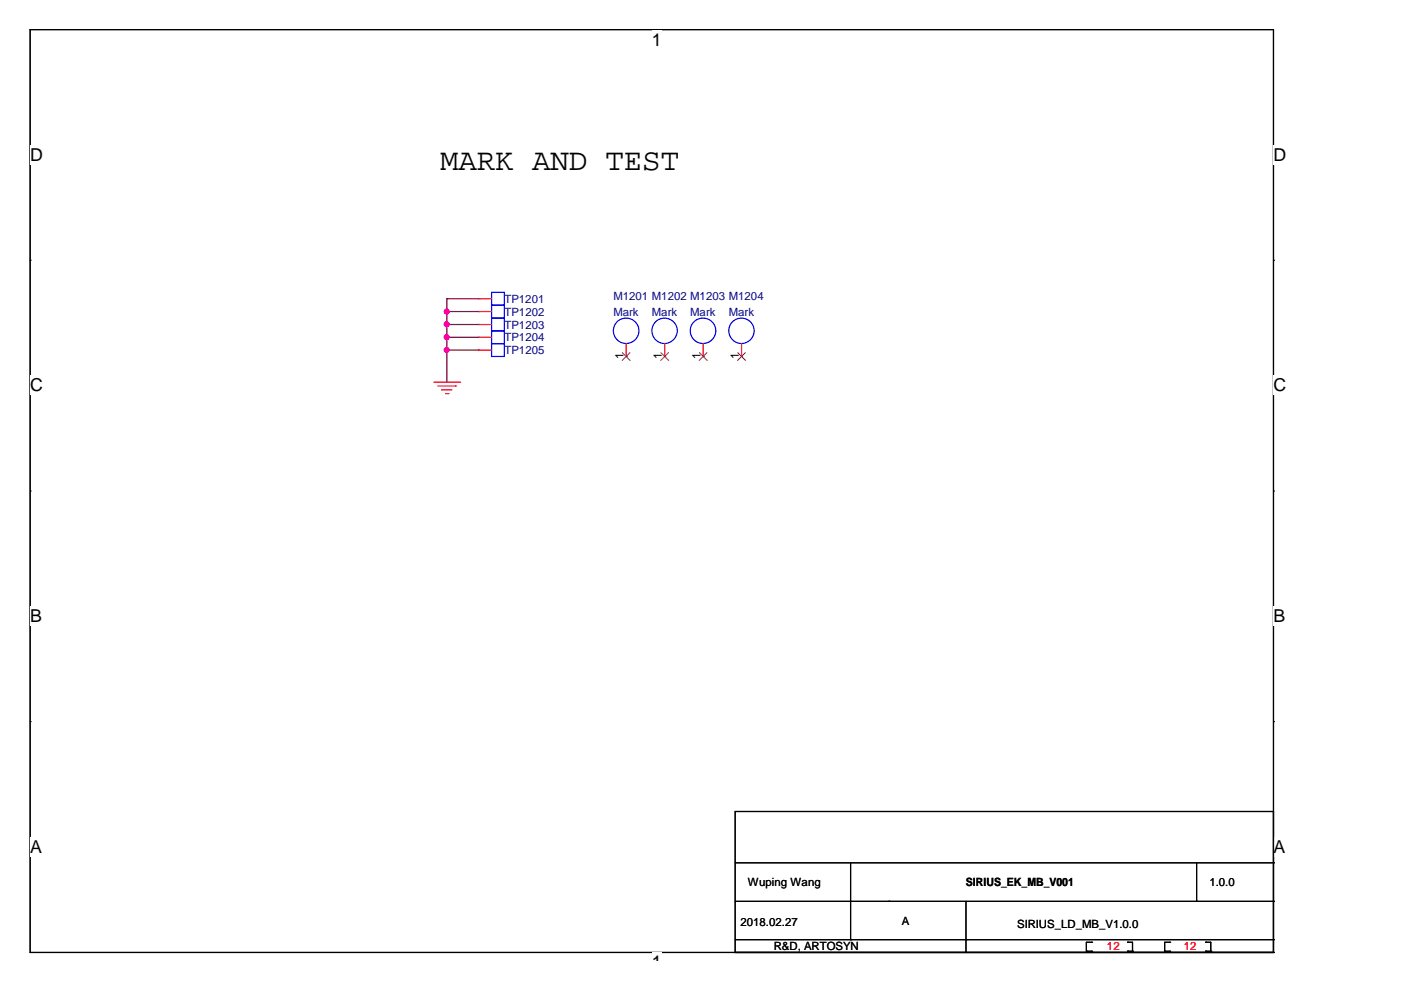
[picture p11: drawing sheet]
<svg xmlns="http://www.w3.org/2000/svg" width="297mm" height="210mm" viewBox="0 0 297 210" stroke-linecap="round" stroke-linejoin="round" font-family="sans-serif">
<path d="M6.4 6.3h263.6v195.6h-263.6z" fill="none" stroke="#000" stroke-width=".25"/>
<g fill="#fff">
<path d="M138.2 6.3h2.1v4.2h-2.1z"/>
<path d="M138.2 201.9h2.1v1.7h-2.1z"/>
<path d="M6.4 30.7h2.7v4.2h-2.7z"/>
<path d="M270 30.7h2.8v4.2h-2.8z"/>
<path d="M6.4 79.6h2.7v4.2h-2.7z"/>
<path d="M270 79.6h2.8v4.2h-2.8z"/>
</g>
<path d="M6.4 55.2h.1M270 55.2h.1" fill="none" stroke="#000" stroke-width=".25"/>
<g fill="#fff">
<path d="M6.4 128.5h2.5v4.3h-2.5z"/>
<path d="M270 128.5h2.5v4.3h-2.5z"/>
</g>
<path d="M6.4 104.1h.1M270 104.1h.1" fill="none" stroke="#000" stroke-width=".25"/>
<g fill="#fff">
<path d="M6.4 177.4h2.6v4.3h-2.6z"/>
<path d="M270 177.4h2.6v4.3h-2.6z"/>
</g>
<g fill="none" stroke="#000" stroke-width=".25">
<path d="M6.4 153h.1M270 153h.1M155.9 172.1h114.1v29.8h-114.1zM155.9 182.9h114.1M155.9 199.2h114.1M155.9 191.1h114.1M180.3 199.2h.1M180.3 182.9v16.3M188.5 191.1h.1M204.8 199.2h.1M204.8 191.1v10.8M231.4 199.8h.1"/>
<path d="M231.4 199.8h-1.1v1.9M239.1 199.8h.1M239.1 199.8h1v1.9M248 199.8h.1M248 199.8h-1.1v1.9M253.7 191.1h.1M253.7 182.9v8.2M255.6 199.8h.1M255.6 199.8h1.1v1.9M270 182.9h.1M270 199.2h.1M270 191.1h.1"/>
<path d="M155.9 201.9h114.1M204.8 201.9h.1M230.3 201.7h.1M230.3 201.7h1.1M231.4 201.7h.1M239.1 201.7h.1M239.1 201.7h1M240.1 201.7h.1M246.9 201.7h.1M246.9 201.7h1.1M248 201.7h.1M255.6 201.7h.1"/>
<path d="M255.6 201.7h1.1M256.7 201.7h.1M270 201.9h.1"/>
</g>
<g fill="none" stroke="#f00" stroke-width=".25">
<path d="M101.5 66.1h.1M101.5 68.8h.1M101.5 71.5h.1M101.5 74.2h.1M101.5 63.3h.1M101.5 66.1h2.7M101.5 68.8h2.7M101.5 71.5h2.7M101.5 74.2h2.7M101.5 63.3h2.7M132.8 75.6h.1M132.8 72.9v2.7"/>
<path d="M140.9 75.6h.1M140.9 72.9v2.7M149.1 75.6h.1M149.1 72.9v2.7M157.2 75.6h.1M157.2 72.9v2.7M92 81h5.5M92.8 81.8h3.8M93.6 82.6h.1M93.6 82.6h2.2M94.4 83.5h.6M95 83.5h.1"/>
<path d="M96.6 81.8h.1M97.5 81h.1"/>
</g>
<g fill="none" stroke="#00f" stroke-width=".25">
<path d="M104.2 64.7h2.7v2.8h-2.7zM104.2 67.5h2.7v2.7h-2.7zM104.2 70.2h2.7v2.7h-2.7zM104.2 72.9h2.7v2.7h-2.7zM104.2 62h2.7v2.7h-2.7z"/>
<circle cx="132.8" cy="70.1" r="2.7"/>
<circle cx="140.9" cy="70.1" r="2.69"/>
<circle cx="149.1" cy="70.1" r="2.7"/>
<circle cx="157.2" cy="70.1" r="2.69"/>
</g>
<path d="M132 74.8l1.6 1.6M133.6 74.8l-1.7 1.6M140.1 74.8l1.7 1.6M141.7 74.8l-1.6 1.6M148.3 74.8l1.6 1.6M149.9 74.8l-1.6 1.6M156.4 74.8l1.7 1.6M158 74.8l-1.6 1.6" fill="none" stroke="#804000" stroke-width=".21"/>
<path d="M94.7 63.3h.1M94.7 66.1h.1M94.7 68.8h.1M94.7 71.5h.1M94.7 74.2h.1M94.7 63.3v17.7M94.7 63.3h6.8M94.7 66.1h6.8M94.7 68.8h6.8M94.7 71.5h6.8M94.7 74.2h6.8" fill="none" stroke="#800040" stroke-width=".25"/>
<g fill="#f0f" stroke="#f0f" stroke-width=".25">
<circle cx="94.7" cy="66" r=".51"/>
<circle cx="94.7" cy="71.5" r=".52"/>
<circle cx="94.7" cy="68.8" r=".51"/>
<circle cx="94.7" cy="74.2" r=".52"/>
</g>
<text font-size="6.5" x="93.3" y="36">MARK AND TEST</text>
<g font-size="3.8">
<text x="138.2" y="9.7">1</text>
<text x="6.4" y="34.1">D</text>
<text x="270" y="34.1">D</text>
<text x="6.4" y="83">C</text>
<text x="270" y="83">C</text>
<text x="6.4" y="131.9">B</text>
<text x="270" y="131.9">B</text>
<text x="6.4" y="180.8">A</text>
<text x="270" y="180.8">A</text>
<text x="138.2" y="205.3">1</text>
</g>
<g font-size="2.5">
<text x="132.2" y="76.2" transform="rotate(-90 132.2 76.2)">1</text>
<text x="140.3" y="76.2" transform="rotate(-90 140.3 76.2)">1</text>
<text x="148.5" y="76.2" transform="rotate(-90 148.5 76.2)">1</text>
<text x="156.6" y="76.2" transform="rotate(-90 156.6 76.2)">1</text>
</g>
<g font-size="2.4" fill="#000080">
<text x="106.9" y="64.2">TP1201</text>
<text x="130" y="63.6">M1201 M1202 M1203 M1204</text>
<text x="106.9" y="66.9">TP1202</text>
<text x="106.9" y="69.7">TP1203</text>
<text x="130" y="66.9">Mark</text>
<text x="138.2" y="66.9">Mark</text>
<text x="146.3" y="66.9">Mark</text>
<text x="154.5" y="66.9">Mark</text>
<text x="106.9" y="72.4">TP1204</text>
<text x="106.9" y="75.1">TP1205</text>
</g>
<g font-size="2.4">
<text x="158.6" y="187.8">Wuping Wang</text>
<text x="204.8" y="187.9">SIRIUS_EK_MB_V001</text>
<text x="256.4" y="187.8">1.0.0</text>
<text x="157" y="196.3">2018.02.27</text>
<text x="191.2" y="196">A</text>
<text x="215.6" y="196.8">SIRIUS_LD_MB_V1.0.0</text>
<text x="164" y="201.4">R&amp;D, ARTOSYN</text>
</g>
<g font-size="2.4" fill="#f00">
<text x="234.7" y="201.4">12</text>
<text x="251" y="201.4">12</text>
</g>
</svg>
